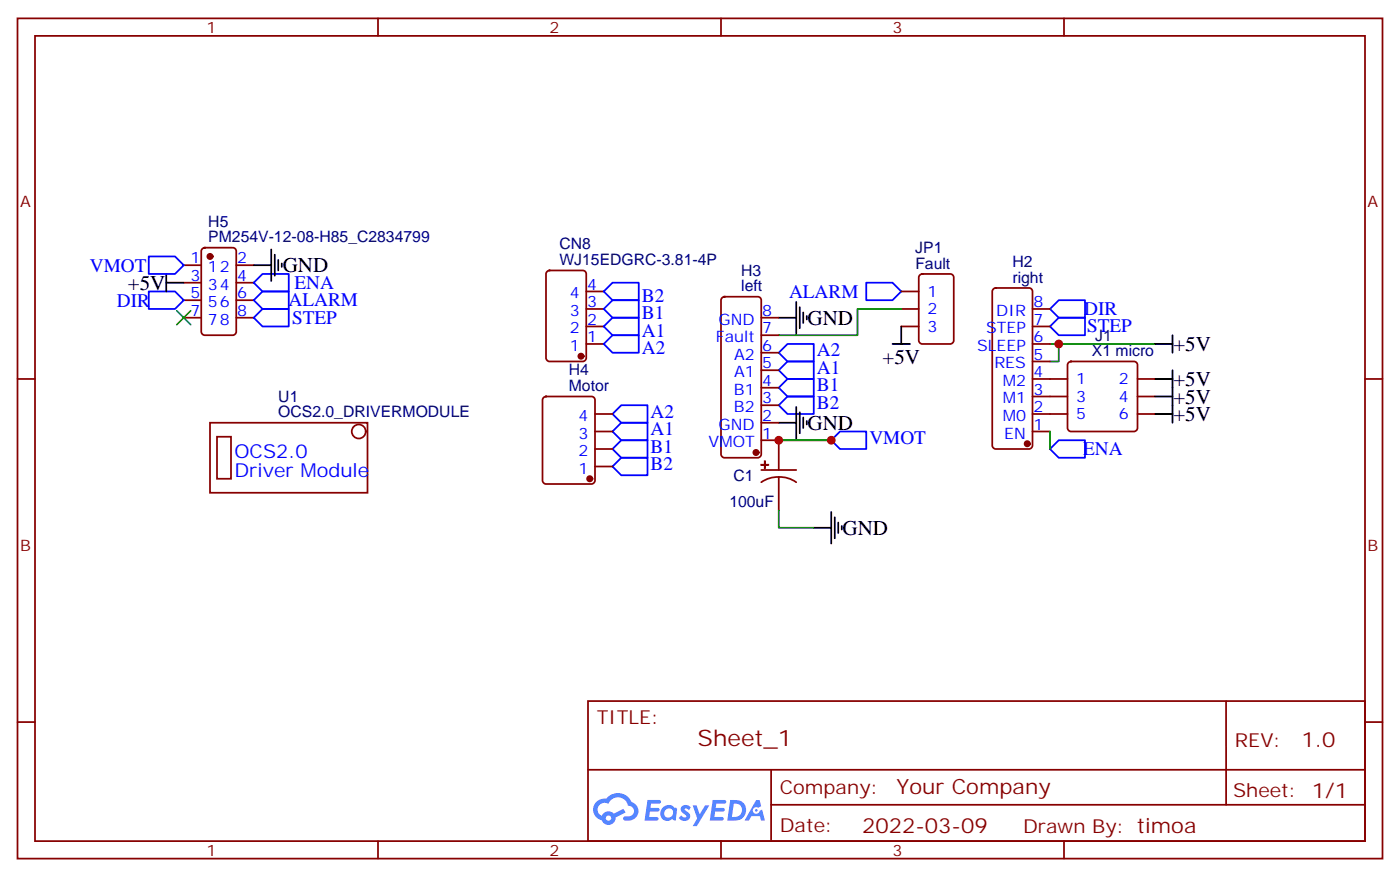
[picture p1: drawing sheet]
<svg xmlns="http://www.w3.org/2000/svg" width="282mm" height="177mm" viewBox="0 0 282 177" stroke-linecap="round" stroke-linejoin="round" font-family="sans-serif">
<g fill="none" stroke="#870000" stroke-width=".35">
<path d="M3.5 3.7h275.2v169.3h-275.2zM7.1 7.2h268.1v162.3h-268.1zM76.2 3.7v3.5M145.3 3.7v3.5M214.5 3.7v3.5M3.5 76.4h3.6M275.2 76.4h3.5M3.5 145.5h3.6M118.5 141.3h156.7v28.2h-156.7zM118.6 155.1h156.4M155.4 155.1v14.1M247.2 141.3v20.9"/>
<path d="M275.2 145.5h3.5M76.2 169.5v3.5M145.3 169.5v3.5M155.4 162.2h119.6M214.5 169.5v3.5"/>
</g>
<g fill="#5487ff">
<path d="M137.5 162.5a1.22 1.22 0 0 1 1.7 .2l-.3 .6a.47 .47 0 0 0-.4-.4 .47 .47 0 0 0-.5 .2l.1 .1a1.55 1.55 0 0 1 1 1.5 1.34 1.34 0 0 1-2.3 .2l.5-.6 .7 .4a.29 .29 0 0 0 .4-.2 .29 .29 0 0 0-.3-.3 1.04 1.04 0 0 1-.6-1.7z"/>
<path d="M130.5 161.2h2.1a.43 .43 0 0 1 .5 .1 .43 .43 0 0 1 .1 .5l-.3 .2h-1.6l-.2 .8h1.6a.37 .37 0 0 1 .3 .4 .37 .37 0 0 1-.4 .3h-1.6l-.1 1.1h1.2a.43 .43 0 0 1 .5 .1 .43 .43 0 0 1 .1 .5l-.3 .2h-2.5z"/>
<path d="M143.7 161.2h2.1a.43 .43 0 0 1 .5 .1 .43 .43 0 0 1 .1 .5l-.4 .2h-1.6l-.1 .8h1.5a.37 .37 0 0 1 .3 .4 .37 .37 0 0 1-.4 .3h-1.5l-.2 1.1h1.3a.43 .43 0 0 1 .5 .1 .43 .43 0 0 1 .1 .5l-.4 .2h-2.4z"/>
<path d="M152.4 161.2h.7l.3 1.3-.6 .3a.69 .69 0 0 0-1 .3 .69 .69 0 0 0 .5 .9 .69 .69 0 0 0 .8-.6l.5-.2 .6 2.2h-.8l-.2-.9h-1.7l-.5 .9h-.9z"/>
<path d="M139.6 162.3h.8l.6 1.8 1.1-1.8h.9l-2.5 4.2h-.9l.9-1.5z"/>
<path d="M147.2 161.2l-.6 4.2h1.4a2.11 2.11 0 0 0 2.4-2.1 2.11 2.11 0 0 0-2.5-2.1zM147.9 162a1.39 1.39 0 0 1 1.7 1.4 1.39 1.39 0 0 1-1.8 1.2h-.3z"/>
<path d="M133.5 162.8a1.47 1.47 0 0 0-.1 2.1 1.47 1.47 0 0 0 2.1 .1l.7 .4 .3-2.3-.2-.3h-.4a1.49 1.49 0 0 0-2.4 0zM134.2 163.2a.91 .91 0 0 1 1.5 .4 .91 .91 0 0 1-1 1.2 .87 .87 0 0 1-.8-.6 .87 .87 0 0 1 .3-1z"/>
<path d="M120.2 161.6a2.18 2.18 0 0 0 1.1 3.7 1.44 1.44 0 0 0 1.6 .9 1.44 1.44 0 0 0 1.2-1.5l2-1-.4-.7-2 1a1.47 1.47 0 0 0-2.4 .4 1.39 1.39 0 0 1-.6-1.9 1.39 1.39 0 0 1 2-.5 2.08 2.08 0 0 1 2.1-1.3 2.08 2.08 0 0 1 1.8 1.7 1.07 1.07 0 0 1 1.2 1 1.07 1.07 0 0 1-1 1.1h-.7a.43 .43 0 0 0-.5 .4 .43 .43 0 0 0 .4 .5 2 2 0 0 0 2.4-1 2 2 0 0 0-.6-2.6l-.5-.2a2.98 2.98 0 0 0-5.1-.6h-1zM122.1 164.9a.55 .55 0 0 1 1.1 0 .55 .55 0 0 1-1.1 0z"/>
<circle cx="152.5" cy="163.3" r=".26"/>
</g>
<path d="M181.7 62.3h-8.8v5.3h-15.9M211.7 69.3h21.1M213.4 69.3v3.5h-1.7M157 88.7h10.6M211.7 87v3.5M157 102.8v3.6h7" fill="none" stroke="#008700" stroke-width=".35"/>
<g fill="none" stroke="#00f" stroke-width=".35">
<path d="M30 58.7h5.3l1.7 1.8-1.7 1.8h-5.3zM30 51.7h5.3l1.7 1.7-1.7 1.8h-5.3zM52.9 55.2h5.3v3.5h-5.3l-1.7-1.7zM52.9 58.7h5.3v3.6h-5.3l-1.7-1.8zM123.5 57h5.3v3.5h-5.3l-1.8-1.8zM174.6 57h5.3l1.8 1.7-1.8 1.8h-5.3zM51.2 64l1.7-1.7h5.3v3.5h-5.3zM123.5 60.5h5.3v3.5h-5.3l-1.8-1.7zM123.5 64h5.3v3.6h-5.3l-1.8-1.8zM123.5 67.6h5.3v3.5h-5.3l-1.8-1.8zM157 78.1l1.7-1.7h5.3v3.5h-5.3zM157 74.6l1.7-1.8h5.3v3.6h-5.3z"/>
<path d="M157 71.1l1.7-1.8h5.3v3.5h-5.3zM211.7 62.3l1.7-1.8h5.3v3.5h-5.3zM211.7 65.8l1.7-1.8h5.3v3.6h-5.3zM123.5 90.5l1.7-1.8h5.3v3.6h-5.3zM123.5 87l1.7-1.8h5.3v3.5h-5.3zM123.5 83.4l1.7-1.7h5.3v3.5h-5.3zM125.2 92.3h5.3v3.5h-5.3l-1.7-1.8zM157 81.7l1.7-1.8h5.3v3.5h-5.3zM167.6 88.7l1.7-1.7h5.3v3.5h-5.3zM211.7 90.5l1.7-1.8h5.3v3.6h-5.3z"/>
</g>
<g fill="none" stroke="#870000" stroke-width=".35">
<path d="M37 53.4h3.6M37 57h3.6M40.8 50.1l.5-.2h5.6a.71 .71 0 0 1 .7 .7v16.3a.76 .76 0 0 1-.7 .7h-5.6a.76 .76 0 0 1-.7-.7v-16.3zM47.6 53.4h3.6M47.6 57h3.6M110.3 54.7l.5-.2h6.7a.71 .71 0 0 1 .7 .7v16.9a.76 .76 0 0 1-.7 .7h-6.7a.76 .76 0 0 1-.7-.7v-16.9zM118.2 58.7h3.5M181.7 58.7h3.5M185.4 55.4l.5-.2h5.7a.71 .71 0 0 1 .7 .7v12.7a.76 .76 0 0 1-.7 .7h-5.7a.76 .76 0 0 1-.7-.7v-12.7zM200.3 58.2l.4-.2h6.7a.71 .71 0 0 1 .7 .7v31.1a.76 .76 0 0 1-.7 .7h-6.7a.76 .76 0 0 1-.7-.7v-31.1zM37 64h3.6M37 60.5h3.6"/>
<path d="M47.6 64h3.6M47.6 60.5h3.6M118.2 69.3h3.5M118.2 65.8h3.5M118.2 62.3h3.5M145.6 60l.4-.2h6.8a.71 .71 0 0 1 .7 .7v31a.76 .76 0 0 1-.7 .8h-6.8a.76 .76 0 0 1-.7-.8v-31zM153.5 78.1h3.5M153.5 74.6h3.5M153.5 71.1h3.5M153.5 67.6h3.5M153.5 64h3.5M181.7 65.8h3.5"/>
<path d="M181.7 62.3h3.5M208.1 69.3h3.6M208.1 65.8h3.6M208.1 62.3h3.6M208.1 76.4h7.1M208.1 79.9h7.1M208.1 72.8h3.6M215.4 73.1l.5-.3h12.7a.71 .71 0 0 1 .7 .8v12.7a.76 .76 0 0 1-.7 .7h-12.7a.76 .76 0 0 1-.7-.7v-12.7zM229.3 76.4h3.5M229.3 79.9h3.5M42.3 85.2h31.8v14.1h-31.8zM43.7 88h2.9v8.5h-2.9z"/>
<path d="M109.6 80.1l.5-.2h9.1a.71 .71 0 0 1 .7 .7v16.2a.76 .76 0 0 1-.7 .7h-9.1a.76 .76 0 0 1-.7-.7v-16.2zM119.9 83.4h3.6M119.9 94h3.6M119.9 90.5h3.6M119.9 87h3.6M153.5 88.7h3.5v6M153.5 94.7h7M153.5 85.2h3.5M153.5 81.7h3.5M157 96.1l1.8 .3 1.7 .8M157 96.1l-1.9 .3-1.6 .8M157 96.1v6.7"/>
<path d="M208.1 83.4h7.1M208.1 87h3.6M229.3 83.4h3.5"/>
<circle cx="72.3" cy="87" r="1.41"/>
</g>
<g fill="#870000" stroke="#870000" stroke-width=".35">
<path d="M153.5 93.7h1.4z"/>
<path d="M154.2 93v1.4z"/>
<circle cx="117.1" cy="71.8" r=".53"/>
<circle cx="118.9" cy="96.5" r=".53"/>
<circle cx="152.4" cy="91.2" r=".53"/>
<circle cx="207.1" cy="89.4" r=".53"/>
<circle cx="42.3" cy="51.7" r=".53"/>
</g>
<g fill="none" stroke="#000" stroke-width=".35">
<path d="M33.5 57h3.5M33.5 55.2v3.5M51.2 53.4h3.5M54.7 50.3v6.3M55.4 51.3v4.3M56.1 52.4v2.1M56.8 53.1v.7M157 64h3.5M160.5 60.9v6.3M161.2 61.9v4.2M161.9 63v2.1M162.6 63.7v.7"/>
<path d="M179.9 69.3h3.5M181.7 65.8v3.5M232.8 69.3h3.6M232.8 79.9h3.6M232.8 76.4h3.6M236.4 67.6v3.5M236.4 74.6v10.6M157 85.2h3.5M160.5 82v6.4M161.2 83.1v4.2M161.9 84.1v2.2M162.6 84.8v.7"/>
<path d="M232.8 83.4h3.6M164 106.4h3.6M167.6 103.2v6.3M168.3 104.2v4.3M169 105.3v2.1M169.7 106v.7"/>
</g>
<path d="M35.6 62.6l2.9 2.8M38.5 62.6l-2.9 2.8" fill="none" stroke="#3c3" stroke-width=".35"/>
<g fill="#c00">
<circle cx="167.6" cy="88.7" r=".88"/>
<circle cx="157" cy="88.7" r=".88"/>
<circle cx="213.4" cy="69.3" r=".88"/>
</g>
<text font-size="4.6" fill="#800" x="140.6" y="150.3">Sheet_1</text>
<g font-size="4.2">
<text x="25.8" y="58.4">+5V</text>
<text x="57" y="54.9">GND</text>
<text x="162.8" y="65.4">GND</text>
<text x="236.5" y="70.8">+5V</text>
<text x="177.9" y="73.3">+5V</text>
<text x="236.5" y="77.8">+5V</text>
<text x="236.5" y="81.3">+5V</text>
<text x="162.8" y="86.6">GND</text>
<text x="236.5" y="84.9">+5V</text>
<text x="169.9" y="107.8">GND</text>
</g>
<g font-size="4.2" fill="#800">
<text x="262.3" y="150.5">1.0</text>
<text x="180.7" y="160.1">Your Company</text>
<text x="173.8" y="167.9">2022-03-09</text>
</g>
<g font-size="3.9" fill="#00f">
<text x="18.1" y="54.9">VMOT</text>
<text x="59.4" y="58.2">ENA</text>
<text x="23.6" y="61.9">DIR</text>
<text x="58.2" y="61.7">ALARM</text>
<text x="58.9" y="65.3">STEP</text>
<text x="129.4" y="60.8">B2</text>
<text x="129.4" y="64.3">B1</text>
<text x="159.1" y="60">ALARM</text>
<text x="218.6" y="63.4">DIR</text>
<text x="129.4" y="67.9">A1</text>
<text x="129.4" y="71.4">A2</text>
<text x="164.7" y="71.8">A2</text>
<text x="219.1" y="66.9">STEP</text>
<text x="164.7" y="75.4">A1</text>
<text x="164.7" y="82.4">B2</text>
<text x="164.7" y="78.9">B1</text>
<text x="131.2" y="87.7">A1</text>
<text x="131.2" y="84.2">A2</text>
<text x="175.3" y="89.5">VMOT</text>
<text x="47.3" y="92.3">OCS2.0</text>
<text x="131.2" y="94.8">B2</text>
<text x="131.2" y="91.2">B1</text>
<text x="218.3" y="91.7">ENA</text>
<text x="47.3" y="96.1">Driver Module</text>
</g>
<g font-size="3.9" fill="#800">
<text x="120.3" y="145.9">TITLE:</text>
<text x="248.9" y="150.5">REV:</text>
<text x="157.2" y="160.1">Company:</text>
<text x="248.6" y="160.7">Sheet: 1/1</text>
<text x="157.2" y="167.7">Date:</text>
<text x="206.2" y="167.8">Drawn By: timoa</text>
</g>
<g font-size="3.2" fill="#800">
<text x="41.6" y="6.7">1</text>
<text x="110.8" y="6.7">2</text>
<text x="179.9" y="6.7">3</text>
<text x="4.1" y="41.8">A</text>
<text x="275.7" y="41.8">A</text>
<text x="4.1" y="110.9">B</text>
<text x="275.7" y="110.9">B</text>
<text x="41.6" y="172.5">1</text>
<text x="110.8" y="172.5">2</text>
<text x="179.9" y="172.5">3</text>
</g>
<g font-size="3.2" fill="#000080">
<text x="42" y="45.7">H5</text>
<text x="42" y="48.9">PM254V-12-08-H85_C2834799</text>
<text x="112.8" y="53.4">WJ15EDGRC-3.81-4P</text>
<text x="112.8" y="50.2">CN8</text>
<text x="184.5" y="51">JP1</text>
<text x="204.1" y="53.8">H2</text>
<text x="149.4" y="58.7">left</text>
<text x="149.4" y="55.6">H3</text>
<text x="184.5" y="54.2">Fault</text>
<text x="204.1" y="57">right</text>
<text x="220.1" y="71.8">X1 micro</text>
<text x="220.8" y="68.7">J1</text>
<text x="114.7" y="75.7">H4</text>
<text x="56.1" y="80.9">U1</text>
<text x="114.7" y="78.8">Motor</text>
<text x="56.1" y="84.1">OCS2.0_DRIVERMODULE</text>
<text x="147.8" y="97">C1</text>
<text x="147" y="102.2">100uF</text>
</g>
<g font-size="3.2" fill="#00f">
<text x="38.4" y="53.1">1</text>
<text x="47.8" y="53.1">2</text>
<text x="38.4" y="56.6">3</text>
<text x="41.9" y="54.9">12</text>
<text x="41.9" y="58.4">34</text>
<text x="47.8" y="56.6">4</text>
<text x="118.4" y="58.4">4</text>
<text x="187" y="59.8">1</text>
<text x="38.4" y="60.1">5</text>
<text x="38.4" y="63.7">7</text>
<text x="41.9" y="61.9">56</text>
<text x="41.9" y="65.4">78</text>
<text x="47.8" y="63.7">8</text>
<text x="47.8" y="60.1">6</text>
<text x="114.9" y="63.7">3</text>
<text x="114.9" y="60.1">4</text>
<text x="118.4" y="65.4">2</text>
<text x="118.4" y="61.9">3</text>
<text x="144.9" y="65.4">GND</text>
<text x="153.6" y="63.7">8</text>
<text x="187" y="63.3">2</text>
<text x="200.8" y="63.7">DIR</text>
<text x="208.3" y="65.4">7</text>
<text x="208.3" y="61.9">8</text>
<text x="114.9" y="70.7">1</text>
<text x="114.9" y="67.2">2</text>
<text x="118.4" y="69">1</text>
<text x="144.3" y="69">Fault</text>
<text x="153.6" y="70.7">6</text>
<text x="153.6" y="67.2">7</text>
<text x="187" y="66.9">3</text>
<text x="197" y="70.7">SLEEP</text>
<text x="198.8" y="67.2">STEP</text>
<text x="208.3" y="69">6</text>
<text x="148" y="76">A1</text>
<text x="148" y="72.5">A2</text>
<text x="153.6" y="77.8">4</text>
<text x="153.6" y="74.3">5</text>
<text x="200.5" y="74.3">RES</text>
<text x="202.1" y="77.8">M2</text>
<text x="208.3" y="76">4</text>
<text x="208.3" y="72.5">5</text>
<text x="217" y="77.4">1</text>
<text x="225.5" y="77.4">2</text>
<text x="148" y="83.1">B2</text>
<text x="148" y="79.6">B1</text>
<text x="153.6" y="81.3">3</text>
<text x="202.1" y="81.3">M1</text>
<text x="208.3" y="83.1">2</text>
<text x="208.3" y="79.6">3</text>
<text x="217" y="81">3</text>
<text x="225.5" y="81">4</text>
<text x="116.6" y="88.4">3</text>
<text x="116.6" y="84.8">4</text>
<text x="144.9" y="86.6">GND</text>
<text x="153.6" y="88.4">1</text>
<text x="153.6" y="84.8">2</text>
<text x="202.1" y="84.8">M0</text>
<text x="202.5" y="88.4">EN</text>
<text x="208.3" y="86.6">1</text>
<text x="217" y="84.5">5</text>
<text x="225.5" y="84.5">6</text>
<text x="116.6" y="95.4">1</text>
<text x="116.6" y="91.9">2</text>
<text x="142.9" y="90.1">VMOT</text>
</g>
</svg>
